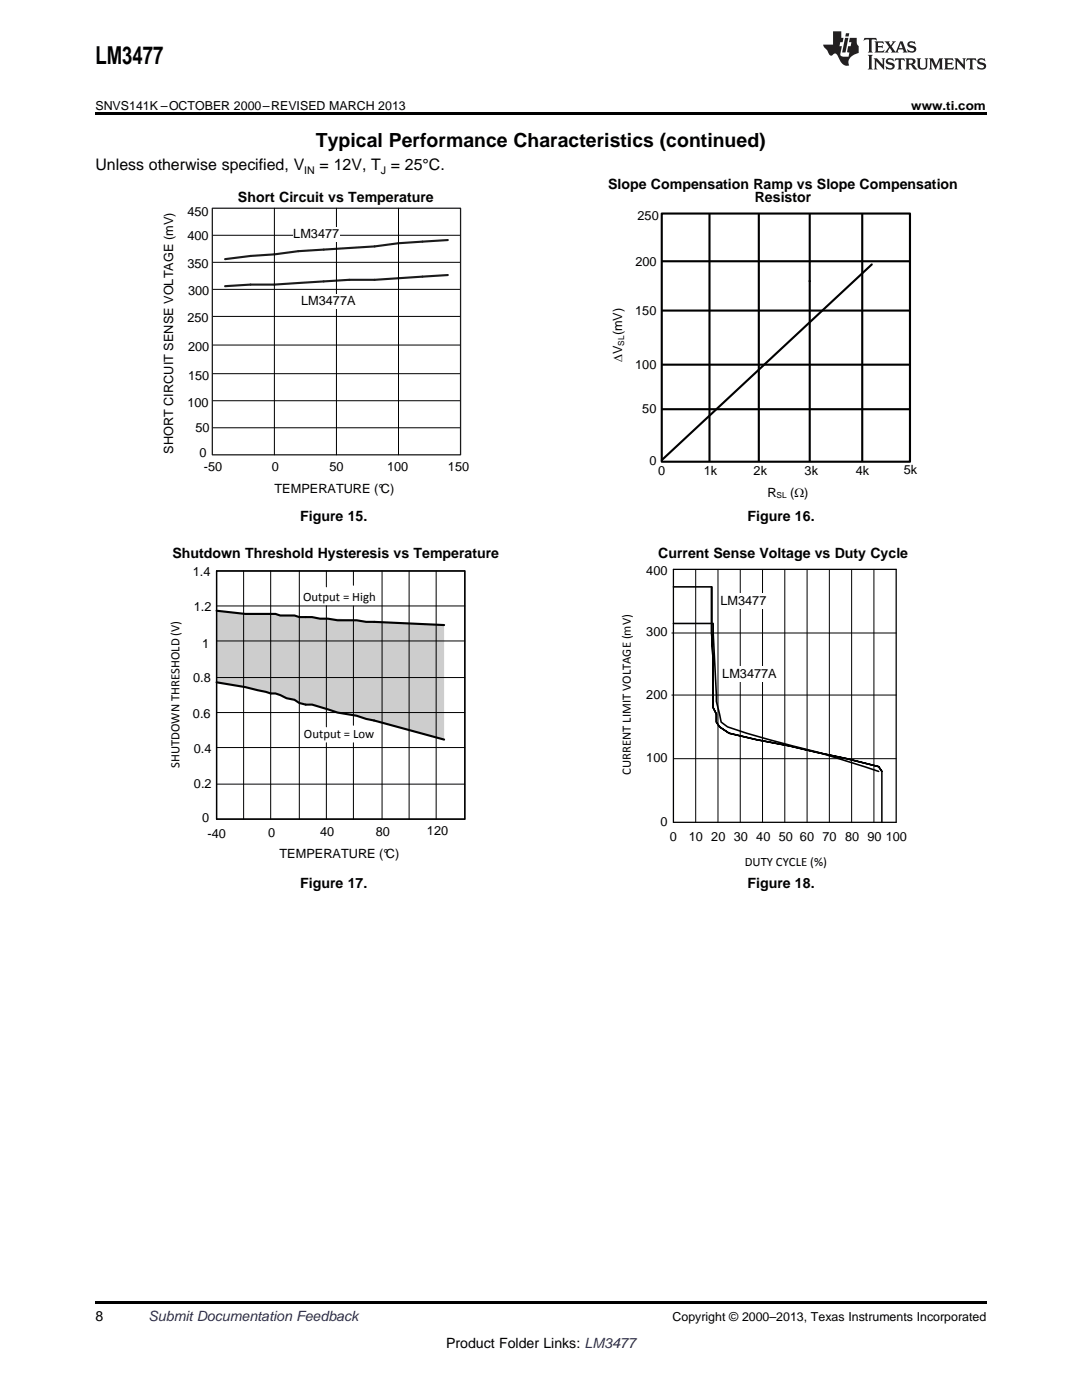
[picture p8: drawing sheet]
<svg xmlns="http://www.w3.org/2000/svg" width="216mm" height="279mm" viewBox="0 0 216 279" stroke-linecap="round" stroke-linejoin="round" font-family="sans-serif">
<path d="M19 259.7h177.8v.5h-177.8z" fill="#000"/>
<g fill="#fff">
<path d="M66.9 178.9h.3v.7h-.3z"/>
<path d="M156.1 178.9h.4v.7h-.4z"/>
</g>
<path d="M138.8 113.6v50.5M143.3 113.6v50.5M147.7 113.6v50.5M152.2 113.6v50.5M156.6 113.6v50.5M161 113.6v50.5M165.5 113.6v50.5M169.9 113.6v50.5M174.4 113.6v50.5M134.1 138.7h44.7M134.1 126.3h44.7M134.4 151.4h44.4" fill="none" stroke="#000" stroke-width=".2"/>
<path d="M134.4 113.6h44.4v50.5h-44.4z" fill="none" stroke="#000" stroke-width=".25"/>
<path d="M134.4 117.1h7.6v9.2l.3 6.1v8.9l.6 1.2v1.6l.7 1 1.9 1.2 5.4 1.3 6.7 1.3 11.4 2.5 6.3 1.6 .7 1M134.4 124.4h7.9l.6 15.6 1 4.1 1.3 1a204.6 204.6 0 0 0 18.1 5l12 3.9" fill="none" stroke="#000" stroke-width=".32"/>
<g fill="#fff">
<path d="M144.2 133h10.8v3.2h-10.8z" fill-rule="evenodd"/>
<path d="M143.9 118.4h8.9v3.2h-8.9z" fill-rule="evenodd"/>
</g>
<path d="M176 154v10.1" fill="none" stroke="#000" stroke-width=".3"/>
<path d="M43.2 121.9l5.7 .6h6.4l.6 .3h3.2l.9 .4h2.6l1.6 .3h3.5l5.4 .6 15.5 .6v22.9l-13.6-3.8-1.9-.3-1.9-.7-3.5-.6-5.1-1.6-1.6-.3h-1l-.9-.6-1.6-.4-2.2-.9h-1a91.6 91.6 0 0 0-11.1-2.2z" fill-rule="evenodd" fill="#cdcdcd"/>
<path d="M43.2 113.9h49.5v49.6h-49.5z" fill="none" stroke="#000" stroke-width=".25"/>
<g fill="none" stroke="#000" stroke-width=".2">
<path d="M48.6 113.9v49.6M54 113.9v49.6M59.7 113.9v49.6M65.1 113.9v3.2M70.5 113.9v2.9M76.2 113.9v49.6M81.6 113.9v49.6M87 113.9v49.6M43.2 135.2h49.5M43.2 127.9h49.5M43.2 120.9h49.5M65.1 120.9v24.2"/>
<path d="M70.5 120.9v23.8M43.2 156.5h49.5M43.2 142.2h49.5M43.2 149.2h49.5M65.1 148.2v15.3M70.5 148.2v15.3"/>
</g>
<path d="M43.2 121.9l5.7 .6h6.1l.9 .3h2.9l.9 .4h2.6l1.6 .3h1.5l1.9 .3h3.9l1.9 .3 15.5 .6M43.2 136.2a100.3 100.3 0 0 1 10.8 2.2 5.6 5.6 0 0 1 3.2 .9l1.6 .4 .9 .6 1.3 .3h1.3l5 1.6 3.9 .6 1.9 .7 1.5 .3 14 3.8" fill="none" stroke="#000" stroke-width=".42"/>
<g fill="#fff">
<path d="M66.9 105.7h.3v.7h-.3z"/>
<path d="M156.1 105.7h.4v.7h-.4z"/>
</g>
<path d="M132 42.6h49.6v49.5h-49.6zM132 52.1h49.6M141.6 42.6v49.5M151.4 42.6v49.5M161.6 42.6v49.5M172 42.6v49.5M174 52.8l-42 39M132 72.8h49.6M132 62h49.6M132 81.7h49.6" fill="none" stroke="#000" stroke-width=".42"/>
<path d="M42.4 57.7h49.5M42.4 52.4h49.5M42.4 47h49.5M54.8 41.6v49.2M67.1 41.6v49.2M79.5 41.6v49.2M42.4 80h49.5M42.4 74.6h49.5M42.4 68.9h49.5M42.4 63.1h49.5M42.4 85.4h49.5" fill="none" stroke="#000" stroke-width=".2"/>
<path d="M42.4 41.6h49.5v49.2h-49.5z" fill="none" stroke="#1a1a1a" stroke-width=".25"/>
<path d="M89.4 47.9l-9.9 .6-4.7 .7-15.3 .9-4.7 .7-4.8 .3-5.1 .6M89.4 54.9l-14.6 .9h-5.1l-14.9 1h-4.8l-5.1 .3" fill="none" stroke="#1a1a1a" stroke-width=".42"/>
<g fill="#fff">
<path d="M60.1 58.7h10.8v2.9h-10.8z" fill-rule="evenodd"/>
<path d="M58.6 45.4h9.2v2.8h-9.2z" fill-rule="evenodd"/>
</g>
<path d="M19 22.5h177.8v.5h-177.8z" fill="#000"/>
<g fill="#231f20">
<path d="M172.5 7.6l-.1 .5 .4-.2h.6v.1v2.1l-.2 .4h.9l-.2-.4v-2.1l.1-.1h.5l.5 .2-.2-.5zM174.5 8.3l.2 .3v1.5l-.2 .4h1.8l.2-.6a1.04 1.04 0 0 1-1.3 .2v-.7h.6l.3 .2v-.6l-.3 .2h-.6v-.6l.8-.1 .4 .3-.2-.5zM176.5 8.3l.9 1.1-.9 1.1h.8l-.2-.2 .4-.7 .5 .7-.2 .2h1.5l-.2-.2 .2-.4h.9l.1 .4-.2 .2h1l-.3-.3-.7-1.9h-.5l-.9 2-.8-1 .9-1h-.8l.1 .3-.4 .5-.3-.6 .1-.2zM179.7 8.6l.4 1h-.7zM181.3 8.4a.63 .63 0 0 0-.2 .7 .63 .63 0 0 0 .6 .4l.6 .2 .1 .2a.75 .75 0 0 1-.7 .4 .75 .75 0 0 1-.6-.5l.1 .7 .1-.1a1.11 1.11 0 0 0 1.5-.6 1.13 1.13 0 0 0-1.2-.8l-.1-.4a1.04 1.04 0 0 1 1.2 .2l-.2-.5-.2 .1-.4-.2zM173.2 10.9l.2 .4v2.2l-.2 .4h1l-.3-.4v-2.2l.3-.4zM174.3 11.6l.3 .4v1.5l-.3 .4h.8l-.2-.4v-1.3l1.5 1.7v-1.9l.2-.4h-.7l.2 .4v.9l-1.1-1.3zM177 11.8a.62 .62 0 0 0-.2 .7 .62 .62 0 0 0 .6 .4l.6 .1 .1 .3a.76 .76 0 0 1-.7 .3 .76 .76 0 0 1-.7-.4l.2 .7 .1-.1a1.11 1.11 0 0 0 1.5-.6 1.13 1.13 0 0 0-1.2-.8l-.1-.4a1.04 1.04 0 0 1 1.2 .2l-.2-.6-.2 .1-.5-.1zM178.7 11.6l-.2 .6a.61 .61 0 0 1 .8-.3v1.6l-.2 .4h.9l-.2-.4v-1.6a.63 .63 0 0 1 .7 .3l-.1-.6zM180.6 11.6l.3 .4v1.5l-.3 .4h1l-.2-.2-.1-.8 .6 .2a.76 .76 0 0 0 1.2 .7l-1-1a.58 .58 0 0 0 .6-.5 .58 .58 0 0 0-.5-.6zM181.4 11.9h.1a.45 .45 0 0 1 .5 .1 .45 .45 0 0 1 .1 .5l-.8 .2zM182.9 11.6l.2 .2a2.17 2.17 0 0 0 .3 1.9 .99 .99 0 0 0 1.6-.6v-1.1l.2-.4h-.7l.2 .2a1.92 1.92 0 0 1-.2 1.8 .6 .6 0 0 1-.9-.5v-1.1l.2-.4zM185.4 11.6l.2 .4v1.5l-.2 .4h.7l-.2-.4v-1.4l.8 1.8 .8-1.8v1.4l-.2 .4h.9l-.2-.4v-1.5l.2-.4h-.8l-.6 1.5-.6-1.5zM188.4 11.6l.2 .4v1.5l-.2 .4h1.8l.1-.6a1.04 1.04 0 0 1-1.2 .1v-.6h.5l.4 .2v-.6l-.4 .2h-.5v-.7h.8l.3 .3-.1-.6zM190.5 11.6l.2 .4v1.5l-.2 .4h.7l-.2-.4v-1.3l1.5 1.7v-1.9l.2-.4h-.7l.2 .4v.9l-1.1-1.3zM192.9 11.6l-.1 .6a.61 .61 0 0 1 .7-.3l.1 1.6-.3 .4h1l-.3-.4 .1-1.6a.63 .63 0 0 1 .7 .3l-.1-.6zM195.2 11.8a.62 .62 0 0 0-.2 .7 .62 .62 0 0 0 .6 .4l.6 .1 .1 .3a.76 .76 0 0 1-.7 .3 .76 .76 0 0 1-.6-.4l.1 .7 .1-.1a1.11 1.11 0 0 0 1.6-.6 1.13 1.13 0 0 0-1.3-.8l-.1-.4a1.04 1.04 0 0 1 1.2 .2l-.1-.6-.2 .1-.5-.1z"/>
<path d="M166.2 6.3v2.6h-1.9v.4l.8 .9a.91 .91 0 0 0 1 .8 .56 .56 0 0 1 .5-.3 .56 .56 0 0 1 .5 .3l.4 .8a1.53 1.53 0 0 0 1.9 1.2 1.54 1.54 0 0 1 1-2.1l.9-.3v-1.4a1.52 1.52 0 0 1-.4-1.6h-1.3l-.2 .8h.5l-.2 .8h-.5l-.1 1v.2l.4 .1-.2 .8a1.93 1.93 0 0 1-1.6-.3l.3-1.8h-.5l.2-.8h.4l.2-.8h-.4v-1.3zM168.6 7.6l-.6 2.9h.7l.6-2.9zM168.8 6.6l-.1 .7h.6l.2-.7z"/>
</g>
<text font-size="4.9" x="19" y="12.8">LM3477</text>
<text font-size="3.9" x="63" y="29.3">Typical Performance Characteristics (continued)</text>
<g font-size="3.2">
<text x="19" y="34">Unless otherwise specified, V</text>
<text x="63.8" y="34">= 12V, T = 25°C.</text>
</g>
<g font-size="2.8">
<text x="47.5" y="40.2">Short Circuit vs Temperature</text>
<text x="121.4" y="37.7">Slope Compensation Ramp vs Slope Compensation</text>
<text x="150.6" y="40.2">Resistor</text>
<text x="59.9" y="103.9">Figure 15.</text>
<text x="149.2" y="103.9">Figure 16.</text>
<text x="34.4" y="111.3">Shutdown Threshold Hysteresis vs Temperature</text>
<text x="131.3" y="111.3">Current Sense Voltage vs Duty Cycle</text>
<text x="59.9" y="177.2">Figure 17.</text>
<text x="149.2" y="177.2">Figure 18.</text>
<text x="19" y="263.6">8</text>
<text x="89" y="269">Product Folder Links: LM3477</text>
</g>
<text font-size="2.8" fill="#0000c8" x="29.6" y="263.6">Submit Documentation Feedback</text>
<g font-size="2.5">
<text x="19" y="21.9">SNVS141K –OCTOBER 2000–REVISED MARCH 2013</text>
<text x="181.8" y="21.9">www.ti.com</text>
<text x="37.4" y="48">400</text>
<text x="37.4" y="43.1">450</text>
<text x="58.5" y="47.5">LM3477</text>
<text x="127.2" y="43.9">250</text>
<text x="37.4" y="53.6">350</text>
<text x="126.8" y="53">200</text>
<text x="37.5" y="58.8">300</text>
<text x="37.4" y="64.3">250</text>
<text x="60.1" y="60.8">LM3477A</text>
<text x="126.8" y="62.9">150</text>
<text x="37.5" y="70">200</text>
<text x="124.2" y="66.9" transform="rotate(-90 124.2 66.9)">(mV)</text>
<text x="37.5" y="75.7">150</text>
<text x="124.2" y="72.2" transform="rotate(-90 124.2 72.2)">'V</text>
<text x="126.8" y="73.7">100</text>
<text x="37.4" y="81.2">100</text>
<text x="128.2" y="82.5">50</text>
<text x="39" y="86.2">50</text>
<text x="34.6" y="90.6" transform="rotate(-90 34.6 90.6)">SHORT CIRCUIT SENSE VOLTAGE (mV)</text>
<text x="39.8" y="91.3">0</text>
<text x="40.7" y="93.9">-50</text>
<text x="54.2" y="93.9">0</text>
<text x="65.7" y="93.9">50</text>
<text x="77.3" y="93.9">100</text>
<text x="89.4" y="93.9">150</text>
<text x="129.6" y="92.9">0</text>
<text x="131.3" y="94.7">0</text>
<text x="140.4" y="94.7">1k</text>
<text x="150.4" y="94.7">2k</text>
<text x="160.6" y="94.8">3k</text>
<text x="170.7" y="94.8">4k</text>
<text x="180.4" y="94.7">5k</text>
<text x="54.8" y="98.3">TEMPERATURE (°C)</text>
<text x="153.1" y="99.1">R</text>
<text x="157.7" y="99.1">(:)</text>
<text x="38.5" y="115">1.4</text>
<text x="60.5" y="119.8">Output = High</text>
<text x="129" y="114.8">400</text>
<text x="38.7" y="122">1.2</text>
<text x="143.8" y="120.8">LM3477</text>
<text x="40.3" y="129.3">1</text>
<text x="129" y="127">300</text>
<text x="38.6" y="136.1">0.8</text>
<text x="144.1" y="135.3">LM3477A</text>
<text x="38.5" y="143.4">0.6</text>
<text x="129" y="139.4">200</text>
<text x="60.7" y="147.2">Output = Low</text>
<text x="35.8" y="153.3" transform="rotate(-90 35.8 153.3)">SHUTDOWN THRESHOLD (V)</text>
<text x="38.7" y="150.3">0.4</text>
<text x="125.9" y="154.7" transform="rotate(-90 125.9 154.7)">CURRENT LIMIT VOLTAGE (mV)</text>
<text x="129" y="152.2">100</text>
<text x="38.7" y="157.3">0.2</text>
<text x="40.3" y="164">0</text>
<text x="41.4" y="167.2">-40</text>
<text x="53.5" y="167.1">0</text>
<text x="63.9" y="166.9">40</text>
<text x="75" y="166.9">80</text>
<text x="85.2" y="166.7">120</text>
<text x="131.8" y="164.9">0</text>
<text x="133.6" y="167.7">0</text>
<text x="137.4" y="167.7">10 20 30 40 50 60 70 80 90</text>
<text x="176.8" y="167.7">100</text>
<text x="55.8" y="171.3">TEMPERATURE (°C)</text>
<text x="148.6" y="172.9">DUTY CYCLE (%)</text>
<text x="134.2" y="263.6">Copyright © 2000–2013, Texas Instruments Incorporated</text>
</g>
<g font-size="2.1">
<text x="60.7" y="34.6">IN</text>
<text x="76" y="34.6">J</text>
</g>
<g font-size="1.7">
<text x="124.5" y="69" transform="rotate(-90 124.5 69)">SL</text>
<text x="155" y="99.5">SL</text>
</g>
</svg>
